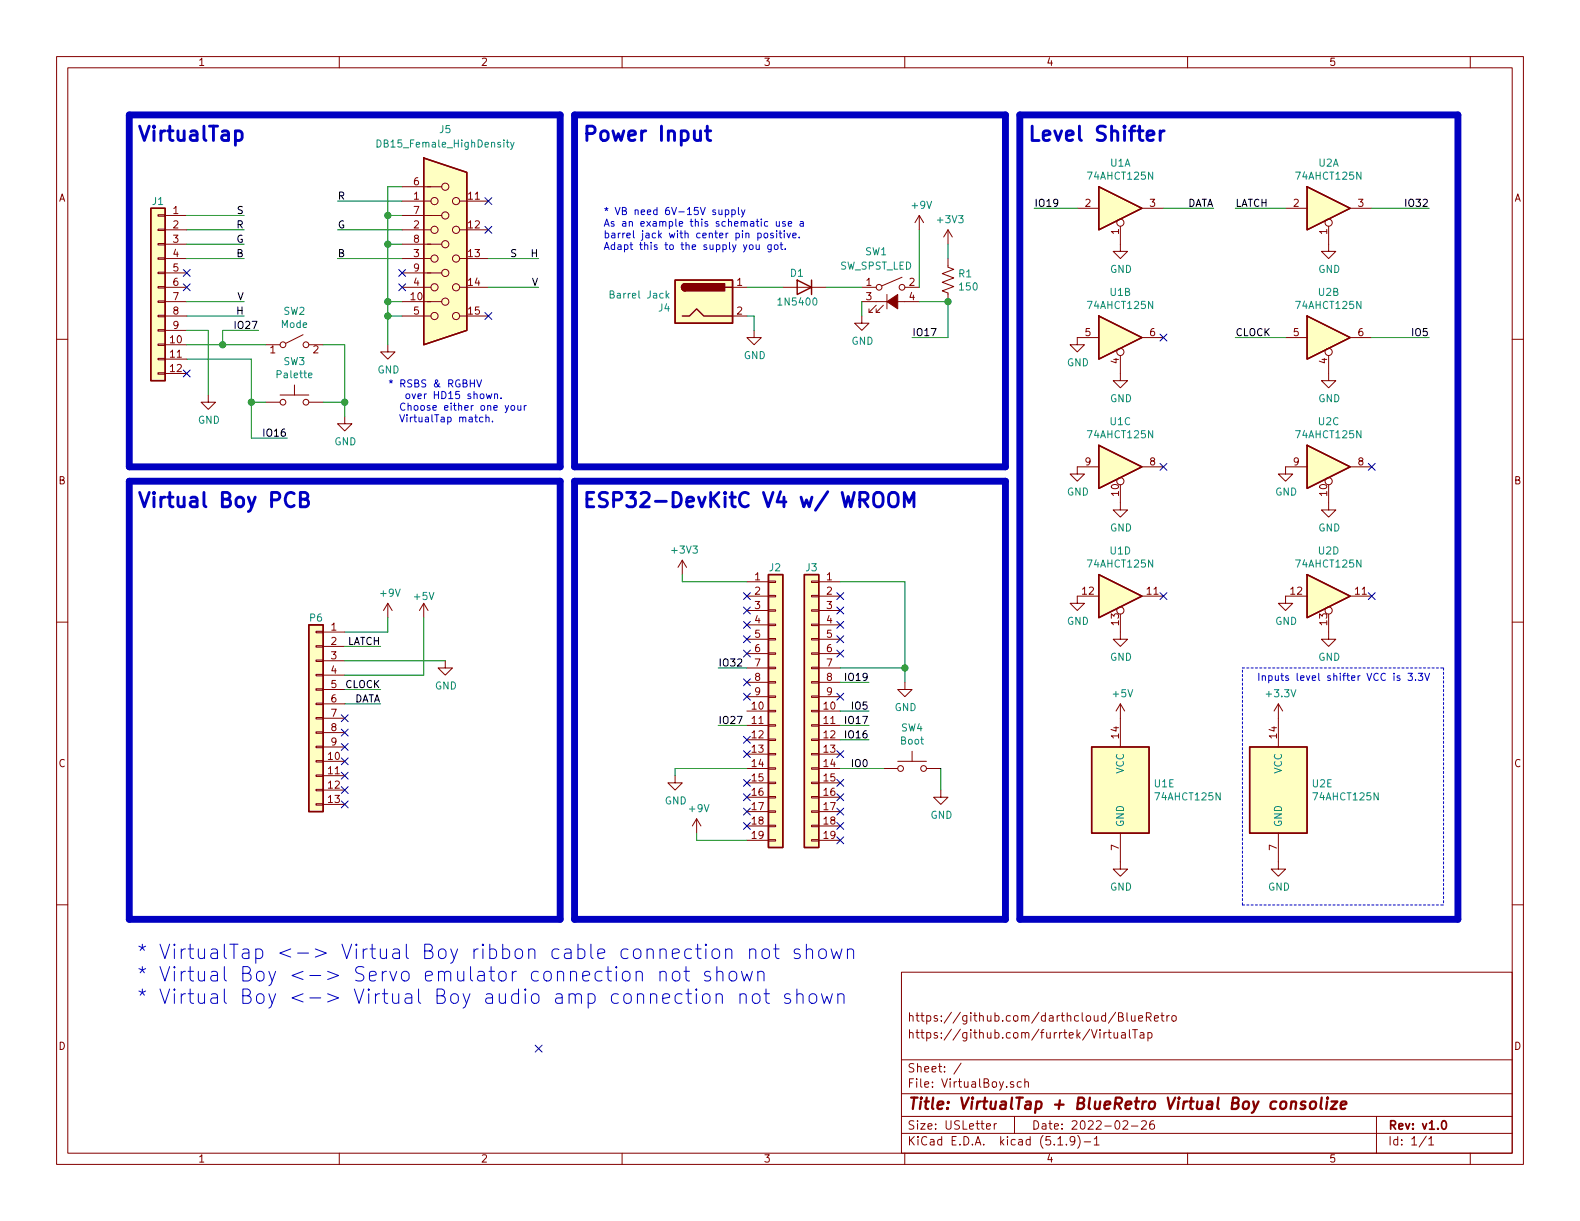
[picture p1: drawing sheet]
EESchema Schematic File Version 4
EELAYER 30 0
EELAYER END
$Descr USLetter 11000 8500
encoding utf-8
Sheet 1 1
Title "VirtualTap + BlueRetro Virtual Boy consolize"
Date "2022-02-26"
Rev "v1.0"
Comp ""
Comment1 "https://github.com/furrtek/VirtualTap"
Comment2 "https://github.com/darthcloud/BlueRetro"
Comment3 ""
Comment4 ""
$EndDescr
$Comp
L Connector_Generic:Conn_01x19 J3
U 1 1
P 5650 4950
F 0 "J3" H 5650 5950 50  0000 C CNN
F 1 "Conn_01x19" H 5568 5976 50  0001 C CNN
F 2 "" H 5650 4950 50  0001 C CNN
F 3 "~" H 5650 4950 50  0001 C CNN
	1    5650 4950
	-1   0    0    -1  
$EndComp
Text Notes 4050 3550 0    100  ~ 20
ESP32-DevKitC V4 w/ WROOM
Wire Wire Line
	5850 4750 6050 4750
Wire Wire Line
	5850 4950 6050 4950
Wire Wire Line
	5850 5150 6050 5150
Wire Wire Line
	5200 4650 5000 4650
Wire Notes Line width 48 style solid
	4000 6400 4000 3350
Text Label 6050 4750 2    50   ~ 0
IO19
Text Label 6050 4950 2    50   ~ 0
IO5
Text Label 6050 5050 2    50   ~ 0
IO17
Text Label 6050 5150 2    50   ~ 0
IO16
Text Label 6050 5350 2    50   ~ 0
IO0
Text Label 5000 4650 0    50   ~ 0
IO32
$Comp
L power:+5V #PWR05
U 1 1
P 2950 4300
F 0 "#PWR05" H 2950 4150 50  0001 C CNN
F 1 "+5V" H 2950 4450 50  0000 C CNN
F 2 "" H 2950 4300 50  0001 C CNN
F 3 "" H 2950 4300 50  0001 C CNN
	1    2950 4300
	1    0    0    -1  
$EndComp
Wire Wire Line
	4850 5850 4850 5800
$Comp
L power:+3V3 #PWR06
U 1 1
P 4750 4000
F 0 "#PWR06" H 4750 3850 50  0001 C CNN
F 1 "+3V3" H 4765 4173 50  0000 C CNN
F 2 "" H 4750 4000 50  0001 C CNN
F 3 "" H 4750 4000 50  0001 C CNN
	1    4750 4000
	1    0    0    -1  
$EndComp
Wire Wire Line
	4750 4050 4750 4000
Wire Wire Line
	4750 4050 5200 4050
$Comp
L power:GND #PWR04
U 1 1
P 4700 5400
F 0 "#PWR04" H 4700 5150 50  0001 C CNN
F 1 "GND" H 4705 5227 50  0000 C CNN
F 2 "" H 4700 5400 50  0001 C CNN
F 3 "" H 4700 5400 50  0001 C CNN
	1    4700 5400
	1    0    0    -1  
$EndComp
Wire Wire Line
	4700 5350 4700 5400
Wire Wire Line
	4700 5350 5200 5350
$Comp
L power:GND #PWR07
U 1 1
P 6300 4750
F 0 "#PWR07" H 6300 4500 50  0001 C CNN
F 1 "GND" H 6305 4577 50  0000 C CNN
F 2 "" H 6300 4750 50  0001 C CNN
F 3 "" H 6300 4750 50  0001 C CNN
	1    6300 4750
	1    0    0    -1  
$EndComp
Wire Wire Line
	6300 4650 6300 4750
Wire Wire Line
	5850 4650 6300 4650
Wire Wire Line
	6300 4050 6300 4650
Wire Wire Line
	5850 4050 6300 4050
Connection ~ 6300 4650
NoConn ~ 5200 4150
NoConn ~ 5200 5550
NoConn ~ 5200 5650
NoConn ~ 5200 5750
NoConn ~ 5850 5650
NoConn ~ 5850 5750
NoConn ~ 5850 5850
NoConn ~ 5200 5150
NoConn ~ 5200 5250
NoConn ~ 5200 5450
NoConn ~ 5850 5450
NoConn ~ 5850 5250
NoConn ~ 5850 5550
$Comp
L Device:R_US R1
U 1 1
P 6600 1950
F 0 "R1" H 6668 1996 50  0000 L CNN
F 1 "150" H 6668 1905 50  0000 L CNN
F 2 "" V 6640 1940 50  0001 C CNN
F 3 "~" H 6600 1950 50  0001 C CNN
	1    6600 1950
	1    0    0    -1  
$EndComp
$Comp
L power:GND #PWR?
U 1 1
P 6000 2200
F 0 "#PWR?" H 6000 1950 50  0001 C CNN
F 1 "GND" H 6005 2027 50  0000 C CNN
F 2 "" H 6000 2200 50  0001 C CNN
F 3 "" H 6000 2200 50  0001 C CNN
	1    6000 2200
	1    0    0    -1  
$EndComp
$Comp
L power:+3V3 #PWR?
U 1 1
P 6600 1700
F 0 "#PWR?" H 6600 1550 50  0001 C CNN
F 1 "+3V3" H 6615 1873 50  0000 C CNN
F 2 "" H 6600 1700 50  0001 C CNN
F 3 "" H 6600 1700 50  0001 C CNN
	1    6600 1700
	1    0    0    -1  
$EndComp
Wire Wire Line
	6600 1700 6600 1800
$Comp
L 74xx:74LS125 U?
U 1 1
P 7800 1450
AR Path="/5F127084/61DF32EE" Ref="U?"  Part="1" 
AR Path="/5F1E85DD/61DF32EE" Ref="U?"  Part="1" 
AR Path="/5F2C5C0D/61DF32EE" Ref="U?"  Part="1" 
AR Path="/61DD00EA/61DF32EE" Ref="U1"  Part="1" 
AR Path="/61DF32EE" Ref="U1"  Part="1" 
F 0 "U1" H 7800 1767 50  0000 C CNN
F 1 "74AHCT125N" H 7800 1676 50  0000 C CNN
F 2 "" H 7800 1450 50  0001 C CNN
F 3 "http://www.ti.com/lit/gpn/sn74LS125" H 7800 1450 50  0001 C CNN
	1    7800 1450
	1    0    0    -1  
$EndComp
$Comp
L 74xx:74LS125 U?
U 2 1
P 7800 2350
AR Path="/5F127084/61DF32F4" Ref="U?"  Part="2" 
AR Path="/5F1E85DD/61DF32F4" Ref="U?"  Part="2" 
AR Path="/5F2C5C0D/61DF32F4" Ref="U?"  Part="2" 
AR Path="/61DD00EA/61DF32F4" Ref="U1"  Part="2" 
AR Path="/61DF32F4" Ref="U1"  Part="2" 
F 0 "U1" H 7800 2667 50  0000 C CNN
F 1 "74AHCT125N" H 7800 2576 50  0000 C CNN
F 2 "" H 7800 2350 50  0001 C CNN
F 3 "http://www.ti.com/lit/gpn/sn74LS125" H 7800 2350 50  0001 C CNN
	2    7800 2350
	1    0    0    -1  
$EndComp
$Comp
L 74xx:74LS125 U?
U 3 1
P 7800 3250
AR Path="/5F127084/61DF32FA" Ref="U?"  Part="3" 
AR Path="/5F1E85DD/61DF32FA" Ref="U?"  Part="3" 
AR Path="/5F2C5C0D/61DF32FA" Ref="U?"  Part="3" 
AR Path="/61DD00EA/61DF32FA" Ref="U1"  Part="3" 
AR Path="/61DF32FA" Ref="U1"  Part="3" 
F 0 "U1" H 7800 3567 50  0000 C CNN
F 1 "74AHCT125N" H 7800 3476 50  0000 C CNN
F 2 "" H 7800 3250 50  0001 C CNN
F 3 "http://www.ti.com/lit/gpn/sn74LS125" H 7800 3250 50  0001 C CNN
	3    7800 3250
	1    0    0    -1  
$EndComp
$Comp
L 74xx:74LS125 U?
U 4 1
P 7800 4150
AR Path="/5F127084/61DF3300" Ref="U?"  Part="4" 
AR Path="/5F1E85DD/61DF3300" Ref="U?"  Part="4" 
AR Path="/5F2C5C0D/61DF3300" Ref="U?"  Part="4" 
AR Path="/61DD00EA/61DF3300" Ref="U1"  Part="4" 
AR Path="/61DF3300" Ref="U1"  Part="4" 
F 0 "U1" H 7800 4467 50  0000 C CNN
F 1 "74AHCT125N" H 7800 4376 50  0000 C CNN
F 2 "" H 7800 4150 50  0001 C CNN
F 3 "http://www.ti.com/lit/gpn/sn74LS125" H 7800 4150 50  0001 C CNN
	4    7800 4150
	1    0    0    -1  
$EndComp
$Comp
L 74xx:74LS125 U?
U 1 1
P 9250 1450
AR Path="/5F127084/61DF330C" Ref="U?"  Part="1" 
AR Path="/5F1E85DD/61DF330C" Ref="U?"  Part="1" 
AR Path="/5F2C5C0D/61DF330C" Ref="U?"  Part="1" 
AR Path="/61DD00EA/61DF330C" Ref="U2"  Part="1" 
AR Path="/61DF330C" Ref="U2"  Part="1" 
F 0 "U2" H 9250 1767 50  0000 C CNN
F 1 "74AHCT125N" H 9250 1676 50  0000 C CNN
F 2 "" H 9250 1450 50  0001 C CNN
F 3 "http://www.ti.com/lit/gpn/sn74LS125" H 9250 1450 50  0001 C CNN
	1    9250 1450
	1    0    0    -1  
$EndComp
$Comp
L 74xx:74LS125 U?
U 2 1
P 9250 2350
AR Path="/5F127084/61DF3312" Ref="U?"  Part="2" 
AR Path="/5F1E85DD/61DF3312" Ref="U?"  Part="2" 
AR Path="/5F2C5C0D/61DF3312" Ref="U?"  Part="2" 
AR Path="/61DD00EA/61DF3312" Ref="U2"  Part="2" 
AR Path="/61DF3312" Ref="U2"  Part="2" 
F 0 "U2" H 9250 2667 50  0000 C CNN
F 1 "74AHCT125N" H 9250 2576 50  0000 C CNN
F 2 "" H 9250 2350 50  0001 C CNN
F 3 "http://www.ti.com/lit/gpn/sn74LS125" H 9250 2350 50  0001 C CNN
	2    9250 2350
	1    0    0    -1  
$EndComp
$Comp
L 74xx:74LS125 U?
U 3 1
P 9250 3250
AR Path="/5F127084/61DF3318" Ref="U?"  Part="3" 
AR Path="/5F1E85DD/61DF3318" Ref="U?"  Part="3" 
AR Path="/5F2C5C0D/61DF3318" Ref="U?"  Part="3" 
AR Path="/61DD00EA/61DF3318" Ref="U2"  Part="3" 
AR Path="/61DF3318" Ref="U2"  Part="3" 
F 0 "U2" H 9250 3567 50  0000 C CNN
F 1 "74AHCT125N" H 9250 3476 50  0000 C CNN
F 2 "" H 9250 3250 50  0001 C CNN
F 3 "http://www.ti.com/lit/gpn/sn74LS125" H 9250 3250 50  0001 C CNN
	3    9250 3250
	1    0    0    -1  
$EndComp
$Comp
L 74xx:74LS125 U?
U 4 1
P 9250 4150
AR Path="/5F127084/61DF331E" Ref="U?"  Part="4" 
AR Path="/5F1E85DD/61DF331E" Ref="U?"  Part="4" 
AR Path="/5F2C5C0D/61DF331E" Ref="U?"  Part="4" 
AR Path="/61DD00EA/61DF331E" Ref="U2"  Part="4" 
AR Path="/61DF331E" Ref="U2"  Part="4" 
F 0 "U2" H 9250 4467 50  0000 C CNN
F 1 "74AHCT125N" H 9250 4376 50  0000 C CNN
F 2 "" H 9250 4150 50  0001 C CNN
F 3 "http://www.ti.com/lit/gpn/sn74LS125" H 9250 4150 50  0001 C CNN
	4    9250 4150
	1    0    0    -1  
$EndComp
$Comp
L 74xx:74LS125 U?
U 5 1
P 8900 5500
AR Path="/5F127084/61DF3324" Ref="U?"  Part="5" 
AR Path="/5F1E85DD/61DF3324" Ref="U?"  Part="5" 
AR Path="/5F2C5C0D/61DF3324" Ref="U?"  Part="5" 
AR Path="/61DD00EA/61DF3324" Ref="U2"  Part="5" 
AR Path="/61DF3324" Ref="U2"  Part="5" 
F 0 "U2" H 9130 5546 50  0000 L CNN
F 1 "74AHCT125N" H 9130 5455 50  0000 L CNN
F 2 "" H 8900 5500 50  0001 C CNN
F 3 "http://www.ti.com/general/docs/suppproductinfo.tsp?distId=10&gotoUrl=http%3A%2F%2Fwww.ti.com%2Flit%2Fgpn%2Fsn74ahct125" H 8900 5500 50  0001 C CNN
	5    8900 5500
	1    0    0    -1  
$EndComp
$Comp
L 74xx:74LS125 U?
U 5 1
P 7800 5500
AR Path="/5F127084/61DF332A" Ref="U?"  Part="5" 
AR Path="/5F1E85DD/61DF332A" Ref="U?"  Part="5" 
AR Path="/5F2C5C0D/61DF332A" Ref="U?"  Part="5" 
AR Path="/61DD00EA/61DF332A" Ref="U1"  Part="5" 
AR Path="/61DF332A" Ref="U1"  Part="5" 
F 0 "U1" H 8030 5546 50  0000 L CNN
F 1 "74AHCT125N" H 8030 5455 50  0000 L CNN
F 2 "" H 7800 5500 50  0001 C CNN
F 3 "http://www.ti.com/general/docs/suppproductinfo.tsp?distId=10&gotoUrl=http%3A%2F%2Fwww.ti.com%2Flit%2Fgpn%2Fsn74ahct125" H 7800 5500 50  0001 C CNN
	5    7800 5500
	1    0    0    -1  
$EndComp
$Comp
L power:GND #PWR?
U 1 1
P 9250 4400
AR Path="/5F127084/61DF3349" Ref="#PWR?"  Part="1" 
AR Path="/5F1E85DD/61DF3349" Ref="#PWR?"  Part="1" 
AR Path="/5F2C5C0D/61DF3349" Ref="#PWR?"  Part="1" 
AR Path="/61DD00EA/61DF3349" Ref="#PWR?"  Part="1" 
AR Path="/61DF3349" Ref="#PWR?"  Part="1" 
F 0 "#PWR?" H 9250 4150 50  0001 C CNN
F 1 "GND" H 9255 4227 50  0000 C CNN
F 2 "" H 9250 4400 50  0001 C CNN
F 3 "" H 9250 4400 50  0001 C CNN
	1    9250 4400
	1    0    0    -1  
$EndComp
$Comp
L power:GND #PWR?
U 1 1
P 9250 3500
AR Path="/5F127084/61DF334F" Ref="#PWR?"  Part="1" 
AR Path="/5F1E85DD/61DF334F" Ref="#PWR?"  Part="1" 
AR Path="/5F2C5C0D/61DF334F" Ref="#PWR?"  Part="1" 
AR Path="/61DD00EA/61DF334F" Ref="#PWR?"  Part="1" 
AR Path="/61DF334F" Ref="#PWR?"  Part="1" 
F 0 "#PWR?" H 9250 3250 50  0001 C CNN
F 1 "GND" H 9255 3327 50  0000 C CNN
F 2 "" H 9250 3500 50  0001 C CNN
F 3 "" H 9250 3500 50  0001 C CNN
	1    9250 3500
	1    0    0    -1  
$EndComp
$Comp
L power:GND #PWR?
U 1 1
P 9250 1700
AR Path="/5F127084/61DF3355" Ref="#PWR?"  Part="1" 
AR Path="/5F1E85DD/61DF3355" Ref="#PWR?"  Part="1" 
AR Path="/5F2C5C0D/61DF3355" Ref="#PWR?"  Part="1" 
AR Path="/61DD00EA/61DF3355" Ref="#PWR?"  Part="1" 
AR Path="/61DF3355" Ref="#PWR?"  Part="1" 
F 0 "#PWR?" H 9250 1450 50  0001 C CNN
F 1 "GND" H 9255 1527 50  0000 C CNN
F 2 "" H 9250 1700 50  0001 C CNN
F 3 "" H 9250 1700 50  0001 C CNN
	1    9250 1700
	1    0    0    -1  
$EndComp
$Comp
L power:GND #PWR?
U 1 1
P 9250 2600
AR Path="/5F127084/61DF335B" Ref="#PWR?"  Part="1" 
AR Path="/5F1E85DD/61DF335B" Ref="#PWR?"  Part="1" 
AR Path="/5F2C5C0D/61DF335B" Ref="#PWR?"  Part="1" 
AR Path="/61DD00EA/61DF335B" Ref="#PWR?"  Part="1" 
AR Path="/61DF335B" Ref="#PWR?"  Part="1" 
F 0 "#PWR?" H 9250 2350 50  0001 C CNN
F 1 "GND" H 9255 2427 50  0000 C CNN
F 2 "" H 9250 2600 50  0001 C CNN
F 3 "" H 9250 2600 50  0001 C CNN
	1    9250 2600
	1    0    0    -1  
$EndComp
$Comp
L power:GND #PWR?
U 1 1
P 7800 2600
AR Path="/5F127084/61DF3361" Ref="#PWR?"  Part="1" 
AR Path="/5F1E85DD/61DF3361" Ref="#PWR?"  Part="1" 
AR Path="/5F2C5C0D/61DF3361" Ref="#PWR?"  Part="1" 
AR Path="/61DD00EA/61DF3361" Ref="#PWR?"  Part="1" 
AR Path="/61DF3361" Ref="#PWR?"  Part="1" 
F 0 "#PWR?" H 7800 2350 50  0001 C CNN
F 1 "GND" H 7805 2427 50  0000 C CNN
F 2 "" H 7800 2600 50  0001 C CNN
F 3 "" H 7800 2600 50  0001 C CNN
	1    7800 2600
	1    0    0    -1  
$EndComp
$Comp
L power:GND #PWR?
U 1 1
P 7800 4400
AR Path="/5F127084/61DF3367" Ref="#PWR?"  Part="1" 
AR Path="/5F1E85DD/61DF3367" Ref="#PWR?"  Part="1" 
AR Path="/5F2C5C0D/61DF3367" Ref="#PWR?"  Part="1" 
AR Path="/61DD00EA/61DF3367" Ref="#PWR?"  Part="1" 
AR Path="/61DF3367" Ref="#PWR?"  Part="1" 
F 0 "#PWR?" H 7800 4150 50  0001 C CNN
F 1 "GND" H 7805 4227 50  0000 C CNN
F 2 "" H 7800 4400 50  0001 C CNN
F 3 "" H 7800 4400 50  0001 C CNN
	1    7800 4400
	1    0    0    -1  
$EndComp
$Comp
L power:GND #PWR?
U 1 1
P 7800 1700
AR Path="/5F127084/61DF336D" Ref="#PWR?"  Part="1" 
AR Path="/5F1E85DD/61DF336D" Ref="#PWR?"  Part="1" 
AR Path="/5F2C5C0D/61DF336D" Ref="#PWR?"  Part="1" 
AR Path="/61DD00EA/61DF336D" Ref="#PWR?"  Part="1" 
AR Path="/61DF336D" Ref="#PWR?"  Part="1" 
F 0 "#PWR?" H 7800 1450 50  0001 C CNN
F 1 "GND" H 7805 1527 50  0000 C CNN
F 2 "" H 7800 1700 50  0001 C CNN
F 3 "" H 7800 1700 50  0001 C CNN
	1    7800 1700
	1    0    0    -1  
$EndComp
$Comp
L power:GND #PWR?
U 1 1
P 7800 3500
AR Path="/5F127084/61DF3373" Ref="#PWR?"  Part="1" 
AR Path="/5F1E85DD/61DF3373" Ref="#PWR?"  Part="1" 
AR Path="/5F2C5C0D/61DF3373" Ref="#PWR?"  Part="1" 
AR Path="/61DD00EA/61DF3373" Ref="#PWR?"  Part="1" 
AR Path="/61DF3373" Ref="#PWR?"  Part="1" 
F 0 "#PWR?" H 7800 3250 50  0001 C CNN
F 1 "GND" H 7805 3327 50  0000 C CNN
F 2 "" H 7800 3500 50  0001 C CNN
F 3 "" H 7800 3500 50  0001 C CNN
	1    7800 3500
	1    0    0    -1  
$EndComp
$Comp
L power:GND #PWR?
U 1 1
P 8900 6000
AR Path="/5F127084/61DF3379" Ref="#PWR?"  Part="1" 
AR Path="/5F1E85DD/61DF3379" Ref="#PWR?"  Part="1" 
AR Path="/5F2C5C0D/61DF3379" Ref="#PWR?"  Part="1" 
AR Path="/61DD00EA/61DF3379" Ref="#PWR?"  Part="1" 
AR Path="/61DF3379" Ref="#PWR?"  Part="1" 
F 0 "#PWR?" H 8900 5750 50  0001 C CNN
F 1 "GND" H 8905 5827 50  0000 C CNN
F 2 "" H 8900 6000 50  0001 C CNN
F 3 "" H 8900 6000 50  0001 C CNN
	1    8900 6000
	1    0    0    -1  
$EndComp
$Comp
L power:GND #PWR?
U 1 1
P 7800 6000
AR Path="/5F127084/61DF337F" Ref="#PWR?"  Part="1" 
AR Path="/5F1E85DD/61DF337F" Ref="#PWR?"  Part="1" 
AR Path="/5F2C5C0D/61DF337F" Ref="#PWR?"  Part="1" 
AR Path="/61DD00EA/61DF337F" Ref="#PWR?"  Part="1" 
AR Path="/61DF337F" Ref="#PWR?"  Part="1" 
F 0 "#PWR?" H 7800 5750 50  0001 C CNN
F 1 "GND" H 7805 5827 50  0000 C CNN
F 2 "" H 7800 6000 50  0001 C CNN
F 3 "" H 7800 6000 50  0001 C CNN
	1    7800 6000
	1    0    0    -1  
$EndComp
$Comp
L power:+3.3V #PWR?
U 1 1
P 8900 5000
AR Path="/5F127084/61DF3385" Ref="#PWR?"  Part="1" 
AR Path="/5F1E85DD/61DF3385" Ref="#PWR?"  Part="1" 
AR Path="/5F2C5C0D/61DF3385" Ref="#PWR?"  Part="1" 
AR Path="/61DD00EA/61DF3385" Ref="#PWR?"  Part="1" 
AR Path="/61DF3385" Ref="#PWR?"  Part="1" 
F 0 "#PWR?" H 8900 4850 50  0001 C CNN
F 1 "+3.3V" H 8915 5173 50  0000 C CNN
F 2 "" H 8900 5000 50  0001 C CNN
F 3 "" H 8900 5000 50  0001 C CNN
	1    8900 5000
	1    0    0    -1  
$EndComp
$Comp
L power:+5V #PWR?
U 1 1
P 7800 5000
AR Path="/5F127084/61DF338B" Ref="#PWR?"  Part="1" 
AR Path="/5F1E85DD/61DF338B" Ref="#PWR?"  Part="1" 
AR Path="/5F2C5C0D/61DF338B" Ref="#PWR?"  Part="1" 
AR Path="/61DD00EA/61DF338B" Ref="#PWR?"  Part="1" 
AR Path="/61DF338B" Ref="#PWR?"  Part="1" 
F 0 "#PWR?" H 7800 4850 50  0001 C CNN
F 1 "+5V" H 7815 5173 50  0000 C CNN
F 2 "" H 7800 5000 50  0001 C CNN
F 3 "" H 7800 5000 50  0001 C CNN
	1    7800 5000
	1    0    0    -1  
$EndComp
Text Notes 8750 4750 0    50   ~ 0
Inputs level shifter VCC is 3.3V
Wire Wire Line
	7500 1450 7200 1450
Wire Wire Line
	8100 1450 8450 1450
Wire Wire Line
	8950 1450 8600 1450
Wire Wire Line
	8950 2350 8600 2350
Wire Wire Line
	9550 2350 9950 2350
Wire Wire Line
	9550 1450 9950 1450
Text Label 9950 2350 2    50   ~ 0
IO5
Text Label 7200 1450 0    50   ~ 0
IO19
Text Label 8600 1450 0    50   ~ 0
LATCH
Text Label 8600 2350 0    50   ~ 0
CLOCK
Text Label 8450 1450 2    50   ~ 0
DATA
Text Label 9950 1450 2    50   ~ 0
IO32
$Comp
L power:GND #PWR?
U 1 1
P 8950 4150
AR Path="/5F127084/61DF33E1" Ref="#PWR?"  Part="1" 
AR Path="/5F1E85DD/61DF33E1" Ref="#PWR?"  Part="1" 
AR Path="/5F2C5C0D/61DF33E1" Ref="#PWR?"  Part="1" 
AR Path="/61DD00EA/61DF33E1" Ref="#PWR?"  Part="1" 
AR Path="/61DF33E1" Ref="#PWR?"  Part="1" 
F 0 "#PWR?" H 8950 3900 50  0001 C CNN
F 1 "GND" H 8955 3977 50  0000 C CNN
F 2 "" H 8950 4150 50  0001 C CNN
F 3 "" H 8950 4150 50  0001 C CNN
	1    8950 4150
	1    0    0    -1  
$EndComp
NoConn ~ 9550 4150
Wire Notes Line
	10050 4650 10050 6300
Wire Notes Line
	8650 6300 8650 4650
Wire Notes Line
	8650 4650 10050 4650
Wire Notes Line
	8650 6300 10050 6300
$Comp
L power:GND #PWR?
U 1 1
P 7500 4150
AR Path="/5F127084/61E14402" Ref="#PWR?"  Part="1" 
AR Path="/5F1E85DD/61E14402" Ref="#PWR?"  Part="1" 
AR Path="/5F2C5C0D/61E14402" Ref="#PWR?"  Part="1" 
AR Path="/61DD00EA/61E14402" Ref="#PWR?"  Part="1" 
AR Path="/61E14402" Ref="#PWR?"  Part="1" 
F 0 "#PWR?" H 7500 3900 50  0001 C CNN
F 1 "GND" H 7505 3977 50  0000 C CNN
F 2 "" H 7500 4150 50  0001 C CNN
F 3 "" H 7500 4150 50  0001 C CNN
	1    7500 4150
	1    0    0    -1  
$EndComp
$Comp
L power:GND #PWR?
U 1 1
P 7500 3250
AR Path="/5F127084/61E1479C" Ref="#PWR?"  Part="1" 
AR Path="/5F1E85DD/61E1479C" Ref="#PWR?"  Part="1" 
AR Path="/5F2C5C0D/61E1479C" Ref="#PWR?"  Part="1" 
AR Path="/61DD00EA/61E1479C" Ref="#PWR?"  Part="1" 
AR Path="/61E1479C" Ref="#PWR?"  Part="1" 
F 0 "#PWR?" H 7500 3000 50  0001 C CNN
F 1 "GND" H 7505 3077 50  0000 C CNN
F 2 "" H 7500 3250 50  0001 C CNN
F 3 "" H 7500 3250 50  0001 C CNN
	1    7500 3250
	1    0    0    -1  
$EndComp
$Comp
L power:GND #PWR?
U 1 1
P 7500 2350
AR Path="/5F127084/61E14A5B" Ref="#PWR?"  Part="1" 
AR Path="/5F1E85DD/61E14A5B" Ref="#PWR?"  Part="1" 
AR Path="/5F2C5C0D/61E14A5B" Ref="#PWR?"  Part="1" 
AR Path="/61DD00EA/61E14A5B" Ref="#PWR?"  Part="1" 
AR Path="/61E14A5B" Ref="#PWR?"  Part="1" 
F 0 "#PWR?" H 7500 2100 50  0001 C CNN
F 1 "GND" H 7505 2177 50  0000 C CNN
F 2 "" H 7500 2350 50  0001 C CNN
F 3 "" H 7500 2350 50  0001 C CNN
	1    7500 2350
	1    0    0    -1  
$EndComp
NoConn ~ 8100 2350
NoConn ~ 8100 3250
NoConn ~ 8100 4150
$Comp
L power:GND #PWR?
U 1 1
P 8950 3250
AR Path="/5F127084/61E1BBFE" Ref="#PWR?"  Part="1" 
AR Path="/5F1E85DD/61E1BBFE" Ref="#PWR?"  Part="1" 
AR Path="/5F2C5C0D/61E1BBFE" Ref="#PWR?"  Part="1" 
AR Path="/61DD00EA/61E1BBFE" Ref="#PWR?"  Part="1" 
AR Path="/61E1BBFE" Ref="#PWR?"  Part="1" 
F 0 "#PWR?" H 8950 3000 50  0001 C CNN
F 1 "GND" H 8955 3077 50  0000 C CNN
F 2 "" H 8950 3250 50  0001 C CNN
F 3 "" H 8950 3250 50  0001 C CNN
	1    8950 3250
	1    0    0    -1  
$EndComp
NoConn ~ 9550 3250
$Comp
L Connector:Barrel_Jack J4
U 1 1
P 4900 2100
F 0 "J4" H 4671 2058 50  0000 R CNN
F 1 "Barrel Jack" H 4671 2149 50  0000 R CNN
F 2 "" H 4950 2060 50  0001 C CNN
F 3 "~" H 4950 2060 50  0001 C CNN
	1    4900 2100
	1    0    0    -1  
$EndComp
$Comp
L power:GND #PWR?
U 1 1
P 5250 2300
AR Path="/5F127084/61E5F355" Ref="#PWR?"  Part="1" 
AR Path="/5F1E85DD/61E5F355" Ref="#PWR?"  Part="1" 
AR Path="/5F2C5C0D/61E5F355" Ref="#PWR?"  Part="1" 
AR Path="/61DD00EA/61E5F355" Ref="#PWR?"  Part="1" 
AR Path="/61E5F355" Ref="#PWR?"  Part="1" 
F 0 "#PWR?" H 5250 2050 50  0001 C CNN
F 1 "GND" H 5255 2127 50  0000 C CNN
F 2 "" H 5250 2300 50  0001 C CNN
F 3 "" H 5250 2300 50  0001 C CNN
	1    5250 2300
	1    0    0    -1  
$EndComp
Wire Wire Line
	5200 2200 5250 2200
Wire Wire Line
	5250 2200 5250 2300
Wire Wire Line
	5200 2000 5450 2000
Text Notes 4200 1750 0    50   ~ 0
* VB need 6V-15V supply\nAs an example this schematic use a\nbarrel jack with center pin positive.\nAdapt this to the supply you got.
$Comp
L Diode:1N5400 D1
U 1 1
P 5600 2000
F 0 "D1" H 5600 2100 50  0000 L CNN
F 1 "1N5400" H 5500 1900 50  0000 L CNN
F 2 "Diode_THT:D_DO-201AD_P15.24mm_Horizontal" H 5600 1825 50  0001 C CNN
F 3 "http://www.vishay.com/docs/88516/1n5400.pdf" H 5600 2000 50  0001 C CNN
	1    5600 2000
	-1   0    0    -1  
$EndComp
$Comp
L power:+9V #PWR?
U 1 1
P 4850 5800
F 0 "#PWR?" H 4850 5650 50  0001 C CNN
F 1 "+9V" H 4865 5973 50  0000 C CNN
F 2 "" H 4850 5800 50  0001 C CNN
F 3 "" H 4850 5800 50  0001 C CNN
	1    4850 5800
	1    0    0    -1  
$EndComp
Wire Wire Line
	4850 5850 5200 5850
Text Label 5000 5050 0    50   ~ 0
IO27
Wire Wire Line
	5200 5050 5000 5050
$Comp
L Connector_Generic:Conn_01x19 J2
U 1 1
P 5400 4950
F 0 "J2" H 5350 5950 50  0000 L CNN
F 1 "Conn_01x19" H 5480 4901 50  0001 L CNN
F 2 "" H 5400 4950 50  0001 C CNN
F 3 "~" H 5400 4950 50  0001 C CNN
	1    5400 4950
	1    0    0    -1  
$EndComp
NoConn ~ 5200 4250
NoConn ~ 5200 4350
NoConn ~ 5200 4450
NoConn ~ 5200 4550
NoConn ~ 5200 4750
NoConn ~ 5200 4850
NoConn ~ 5850 4850
NoConn ~ 5850 4550
NoConn ~ 5850 4450
NoConn ~ 5850 4350
NoConn ~ 5850 4250
NoConn ~ 5850 4150
Wire Notes Line width 48 style solid
	4000 3350 7000 3350
Wire Notes Line width 48 style solid
	7000 3350 7000 6400
Wire Notes Line width 48 style solid
	7000 6400 4000 6400
Wire Notes Line width 48 style solid
	7100 800  10150 800 
Wire Notes Line width 48 style solid
	10150 800  10150 6400
Wire Notes Line width 48 style solid
	10150 6400 7100 6400
Wire Notes Line width 48 style solid
	7100 6400 7100 800 
Text Notes 7150 1000 0    100  ~ 20
Level Shifter
$Comp
L Switch:SW_SPST_LED SW1
U 1 1
P 6200 2100
F 0 "SW1" H 6100 2450 50  0000 C CNN
F 1 "SW_SPST_LED" H 6100 2350 50  0000 C CNN
F 2 "" H 6200 2400 50  0001 C CNN
F 3 "~" H 6200 2400 50  0001 C CNN
	1    6200 2100
	1    0    0    -1  
$EndComp
Wire Wire Line
	6400 2100 6600 2100
Wire Wire Line
	6600 2100 6600 2350
Wire Wire Line
	6600 2350 6350 2350
Connection ~ 6600 2100
Text Label 6350 2350 0    50   ~ 0
IO17
Wire Wire Line
	6000 2100 6000 2200
Wire Wire Line
	5750 2000 6000 2000
Wire Wire Line
	5850 5050 6050 5050
$Comp
L power:+9V #PWR?
U 1 1
P 6400 1600
F 0 "#PWR?" H 6400 1450 50  0001 C CNN
F 1 "+9V" H 6415 1773 50  0000 C CNN
F 2 "" H 6400 1600 50  0001 C CNN
F 3 "" H 6400 1600 50  0001 C CNN
	1    6400 1600
	1    0    0    -1  
$EndComp
Wire Wire Line
	6400 1600 6400 2000
Wire Notes Line width 48 style solid
	7000 3250 7000 800 
Wire Notes Line width 48 style solid
	7000 800  4000 800 
Wire Notes Line width 48 style solid
	4000 800  4000 3250
Wire Notes Line width 48 style solid
	4000 3250 7000 3250
Text Notes 4050 1000 0    100  ~ 20
Power Input
$Comp
L Connector_Generic:Conn_01x13 P6
U 1 1
P 2200 5000
F 0 "P6" H 2200 5700 50  0000 C CNN
F 1 "Conn_01x13" H 2118 5726 50  0001 C CNN
F 2 "" H 2200 5000 50  0001 C CNN
F 3 "~" H 2200 5000 50  0001 C CNN
	1    2200 5000
	-1   0    0    -1  
$EndComp
$Comp
L power:+9V #PWR?
U 1 1
P 2700 4300
F 0 "#PWR?" H 2700 4150 50  0001 C CNN
F 1 "+9V" H 2715 4473 50  0000 C CNN
F 2 "" H 2700 4300 50  0001 C CNN
F 3 "" H 2700 4300 50  0001 C CNN
	1    2700 4300
	1    0    0    -1  
$EndComp
Wire Wire Line
	2400 4400 2700 4400
Wire Wire Line
	2700 4400 2700 4300
Wire Wire Line
	2400 4500 2650 4500
Wire Wire Line
	2400 4800 2650 4800
Wire Wire Line
	2400 4900 2650 4900
NoConn ~ 2400 5000
NoConn ~ 2400 5100
NoConn ~ 2400 5200
NoConn ~ 2400 5300
NoConn ~ 2400 5400
NoConn ~ 2400 5500
NoConn ~ 2400 5600
Text Notes 950  3550 0    100  ~ 20
Virtual Boy PCB
Wire Notes Line width 48 style solid
	900  6400 900  3350
Wire Notes Line width 48 style solid
	900  3350 3900 3350
Wire Notes Line width 48 style solid
	3900 6400 900  6400
Wire Notes Line width 48 style solid
	3900 6400 3900 3350
Text Label 2650 4500 2    50   ~ 0
LATCH
$Comp
L power:GND #PWR?
U 1 1
P 3100 4600
F 0 "#PWR?" H 3100 4350 50  0001 C CNN
F 1 "GND" H 3105 4427 50  0000 C CNN
F 2 "" H 3100 4600 50  0001 C CNN
F 3 "" H 3100 4600 50  0001 C CNN
	1    3100 4600
	1    0    0    -1  
$EndComp
Wire Wire Line
	2400 4600 3100 4600
Wire Wire Line
	2950 4700 2950 4300
Wire Wire Line
	2400 4700 2950 4700
Text Label 2650 4800 2    50   ~ 0
CLOCK
Text Label 2650 4900 2    50   ~ 0
DATA
$Comp
L Connector:DB15_Female_HighDensity J5
U 1 1
P 3100 1800
F 0 "J5" H 3100 2700 50  0000 C CNN
F 1 "DB15_Female_HighDensity" H 3100 2600 50  0000 C CNN
F 2 "" H 2150 2200 50  0001 C CNN
F 3 " ~" H 2150 2200 50  0001 C CNN
	1    3100 1800
	1    0    0    -1  
$EndComp
$Comp
L Connector_Generic:Conn_01x12 J1
U 1 1
P 1100 2000
F 0 "J1" H 1100 2600 50  0000 C CNN
F 1 "Conn_01x12" H 1018 2626 50  0001 C CNN
F 2 "" H 1100 2000 50  0001 C CNN
F 3 "~" H 1100 2000 50  0001 C CNN
	1    1100 2000
	-1   0    0    -1  
$EndComp
$Comp
L power:GND #PWR?
U 1 1
P 1450 2750
AR Path="/5F127084/6227EC6C" Ref="#PWR?"  Part="1" 
AR Path="/5F1E85DD/6227EC6C" Ref="#PWR?"  Part="1" 
AR Path="/5F2C5C0D/6227EC6C" Ref="#PWR?"  Part="1" 
AR Path="/61DD00EA/6227EC6C" Ref="#PWR?"  Part="1" 
AR Path="/6227EC6C" Ref="#PWR?"  Part="1" 
F 0 "#PWR?" H 1450 2500 50  0001 C CNN
F 1 "GND" H 1455 2577 50  0000 C CNN
F 2 "" H 1450 2750 50  0001 C CNN
F 3 "" H 1450 2750 50  0001 C CNN
	1    1450 2750
	1    0    0    -1  
$EndComp
Wire Wire Line
	1450 2300 1300 2300
Wire Wire Line
	1450 2300 1450 2750
$Comp
L Switch:SW_Push SW3
U 1 1
P 2050 2800
F 0 "SW3" H 2050 3085 50  0000 C CNN
F 1 "Palette" H 2050 2994 50  0000 C CNN
F 2 "" H 2050 3000 50  0001 C CNN
F 3 "~" H 2050 3000 50  0001 C CNN
	1    2050 2800
	1    0    0    -1  
$EndComp
$Comp
L Switch:SW_SPST SW2
U 1 1
P 2050 2400
F 0 "SW2" H 2050 2635 50  0000 C CNN
F 1 "Mode" H 2050 2544 50  0000 C CNN
F 2 "" H 2050 2400 50  0001 C CNN
F 3 "~" H 2050 2400 50  0001 C CNN
	1    2050 2400
	1    0    0    -1  
$EndComp
Wire Wire Line
	1300 2500 1750 2500
Wire Wire Line
	1750 2800 1850 2800
Wire Wire Line
	1300 2400 1550 2400
$Comp
L power:GND #PWR?
U 1 1
P 2400 2900
AR Path="/5F127084/62289241" Ref="#PWR?"  Part="1" 
AR Path="/5F1E85DD/62289241" Ref="#PWR?"  Part="1" 
AR Path="/5F2C5C0D/62289241" Ref="#PWR?"  Part="1" 
AR Path="/61DD00EA/62289241" Ref="#PWR?"  Part="1" 
AR Path="/62289241" Ref="#PWR?"  Part="1" 
F 0 "#PWR?" H 2400 2650 50  0001 C CNN
F 1 "GND" H 2405 2727 50  0000 C CNN
F 2 "" H 2400 2900 50  0001 C CNN
F 3 "" H 2400 2900 50  0001 C CNN
	1    2400 2900
	1    0    0    -1  
$EndComp
Wire Wire Line
	2250 2400 2400 2400
Wire Wire Line
	2250 2800 2400 2800
Connection ~ 2400 2800
Wire Wire Line
	2400 2800 2400 2900
Wire Wire Line
	2400 2400 2400 2800
Wire Wire Line
	1750 2500 1750 2800
Wire Wire Line
	1750 2800 1750 3050
Wire Wire Line
	1750 3050 2000 3050
Connection ~ 1750 2800
Text Label 2000 3050 2    50   ~ 0
IO16
Wire Wire Line
	1550 2400 1550 2300
Wire Wire Line
	1550 2300 1800 2300
Connection ~ 1550 2400
Wire Wire Line
	1550 2400 1850 2400
Text Label 1800 2300 2    50   ~ 0
IO27
$Comp
L power:GND #PWR?
U 1 1
P 2700 2400
AR Path="/5F127084/62295CBA" Ref="#PWR?"  Part="1" 
AR Path="/5F1E85DD/62295CBA" Ref="#PWR?"  Part="1" 
AR Path="/5F2C5C0D/62295CBA" Ref="#PWR?"  Part="1" 
AR Path="/61DD00EA/62295CBA" Ref="#PWR?"  Part="1" 
AR Path="/62295CBA" Ref="#PWR?"  Part="1" 
F 0 "#PWR?" H 2700 2150 50  0001 C CNN
F 1 "GND" H 2705 2227 50  0000 C CNN
F 2 "" H 2700 2400 50  0001 C CNN
F 3 "" H 2700 2400 50  0001 C CNN
	1    2700 2400
	1    0    0    -1  
$EndComp
Wire Wire Line
	2700 2400 2700 2200
Wire Wire Line
	2700 1300 2800 1300
Wire Wire Line
	2800 1500 2700 1500
Connection ~ 2700 1500
Wire Wire Line
	2700 1500 2700 1300
Wire Wire Line
	2800 1700 2700 1700
Connection ~ 2700 1700
Wire Wire Line
	2700 1700 2700 1500
Wire Wire Line
	2800 2200 2700 2200
Connection ~ 2700 2200
Wire Wire Line
	2700 2200 2700 2100
Wire Wire Line
	2800 2100 2700 2100
Connection ~ 2700 2100
Wire Wire Line
	2700 2100 2700 1700
Wire Wire Line
	1300 1500 1700 1500
Wire Wire Line
	1300 1600 1700 1600
Wire Wire Line
	1300 1700 1700 1700
Wire Wire Line
	1300 1800 1700 1800
Wire Wire Line
	3400 1800 3750 1800
Text Label 3550 1800 0    50   ~ 0
S
Text Label 3750 1800 2    50   ~ 0
H
Text Notes 2700 2950 0    50   ~ 0
* RSBS & RGBHV\n   over HD15 shown.\n  Choose either one your\n  VirtualTap match.
Wire Wire Line
	2350 1400 2800 1400
Wire Wire Line
	2800 1600 2350 1600
Wire Wire Line
	2800 1800 2350 1800
Wire Wire Line
	1300 2100 1700 2100
Wire Wire Line
	1300 2200 1700 2200
Wire Wire Line
	3400 2000 3750 2000
Text Label 3750 2000 2    50   ~ 0
V
Text Label 1700 2100 2    50   ~ 0
V
Text Label 1700 2200 2    50   ~ 0
H
Text Label 1700 1500 2    50   ~ 0
S
Text Label 1700 1600 2    50   ~ 0
R
Text Label 1700 1700 2    50   ~ 0
G
Text Label 1700 1800 2    50   ~ 0
B
Text Label 2350 1400 0    50   ~ 0
R
Text Label 2350 1600 0    50   ~ 0
G
Text Label 2350 1800 0    50   ~ 0
B
$Comp
L Switch:SW_Push SW4
U 1 1
P 6350 5350
F 0 "SW4" H 6350 5635 50  0000 C CNN
F 1 "Boot" H 6350 5544 50  0000 C CNN
F 2 "" H 6350 5550 50  0001 C CNN
F 3 "~" H 6350 5550 50  0001 C CNN
	1    6350 5350
	1    0    0    -1  
$EndComp
Text Notes 950  1000 0    100  ~ 20
VirtualTap
Wire Notes Line width 48 style solid
	900  800  3900 800 
Wire Notes Line width 48 style solid
	3900 3250 900  3250
Wire Notes Line width 48 style solid
	900  800  900  3250
Wire Notes Line width 48 style solid
	3900 800  3900 3250
NoConn ~ 1300 1900
NoConn ~ 1300 2000
NoConn ~ 1300 2600
NoConn ~ 3400 1400
NoConn ~ 3400 1600
NoConn ~ 3400 2200
NoConn ~ 2800 2000
NoConn ~ 2800 1900
NoConn ~ 3750 7300
Text Notes 950  7000 0    100  ~ 0
* VirtualTap <-> Virtual Boy ribbon cable connection not shown\n* Virtual Boy <-> Servo emulator connection not shown\n* Virtual Boy <-> Virtual Boy audio amp connection not shown 
Wire Wire Line
	5850 5350 6150 5350
$Comp
L power:GND #PWR?
U 1 1
P 6550 5500
F 0 "#PWR?" H 6550 5250 50  0001 C CNN
F 1 "GND" H 6555 5327 50  0000 C CNN
F 2 "" H 6550 5500 50  0001 C CNN
F 3 "" H 6550 5500 50  0001 C CNN
	1    6550 5500
	1    0    0    -1  
$EndComp
Wire Wire Line
	6550 5350 6550 5500
$EndSCHEMATC
